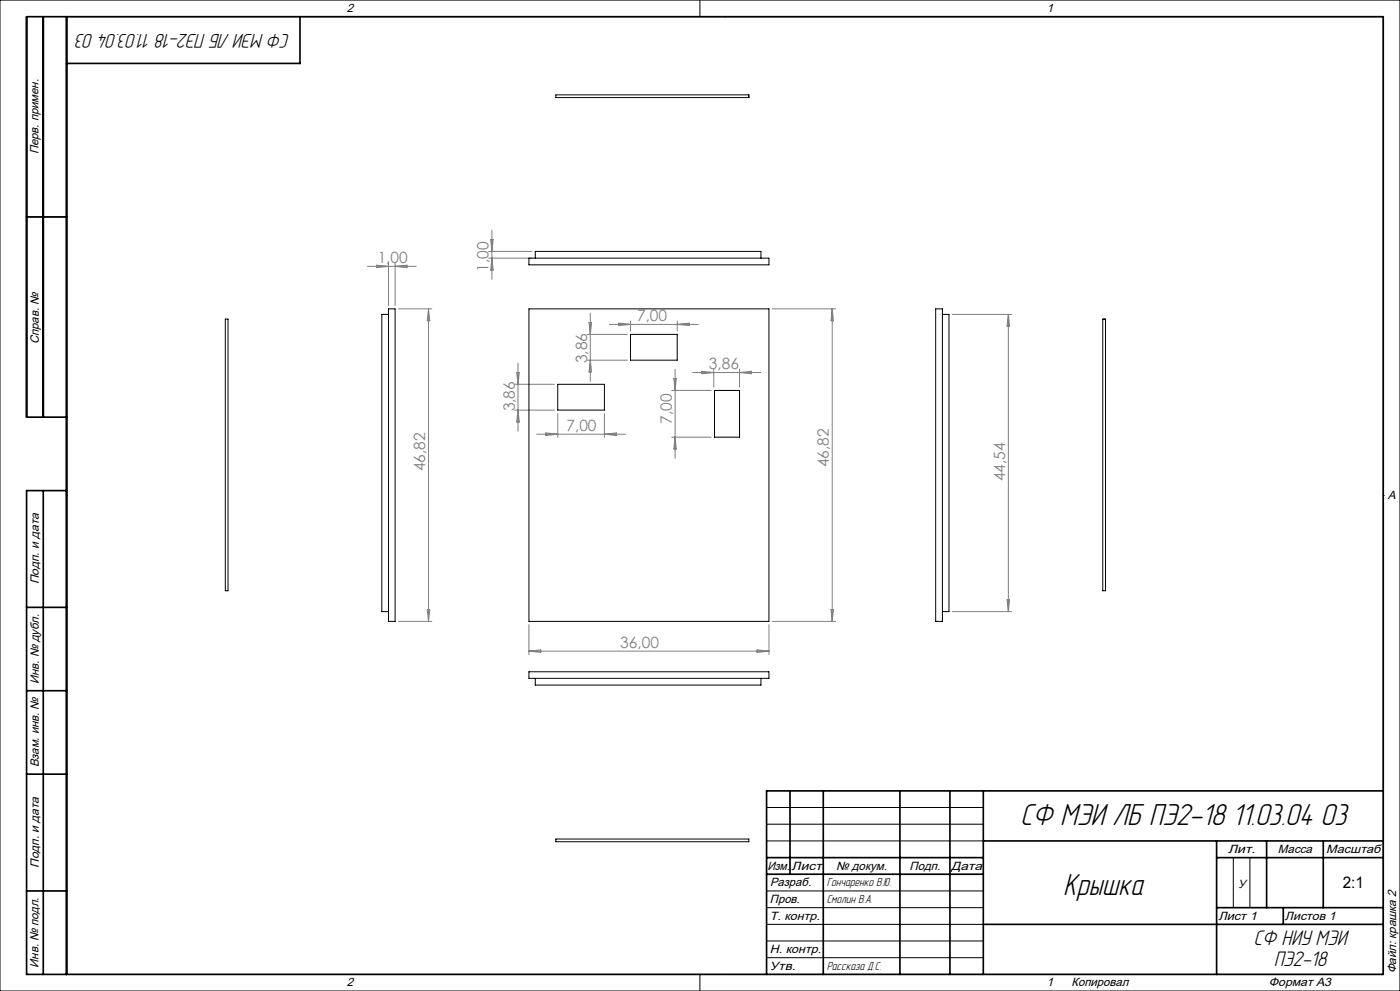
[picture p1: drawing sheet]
<svg xmlns="http://www.w3.org/2000/svg" width="420mm" height="297mm" viewBox="0 0 420 297" stroke-linecap="round" stroke-linejoin="round" font-family="sans-serif">
<g fill="none" stroke="#000" stroke-width=".3">
<path d="M0 0h420v297h-420zM20 5h395v287h-395zM210 0v5M217.5 5h.1M8 65h12M20 148.5h.1M415 148.5h.1M230 242h65M230 247h65M230 252h65M370 257v15M375 257v15"/>
<path d="M230 267h65M230 272h65M230 277h65M210 292v5M217.5 292h.1M230 282h65M230 287h65"/>
</g>
<g fill="none" stroke="#000" stroke-width=".5">
<path d="M13 5v120M20 5v287M90 5v14h-70M8 65h12M20 125h-12v-120h407v287h-407v-145h12M13 147v145M8 182h12M8 207h12M8 232h12M237 237v25M247 237v55M270 237v55"/>
<path d="M285 237v55M295 237v55M415 237h-185v55M230 257h65M295 252h120M365 252v40M365 257h50M380 252v20M397 252v20M8 267h12M230 262h65M295 277h120"/>
<path d="M365 272h50M385 272v5"/>
</g>
<g fill="none" stroke="#808080" stroke-width=".3">
<path d="M110.2 79.8h14.7M113 79.5l3.6 .3-3.6 .4zM116.6 78.8v12.8M118.5 78.8v12.8M118.5 79.8l3.6-.3v.7zM146.6 75.3h13M146.6 77.4h13M147.2 71.8h.8l-.4 3.5zM147.6 69v14.7M147.6 77.4l.4 3.5h-.8zM119.6 92.6h9.9M128.6 92.6l.3 3.5h-.7z"/>
<path d="M128.6 92.6v93.6M176.7 96.7h.8l-.4 3.5zM177.1 93.9v20.4M182.8 97.2h26.7M185.6 96.8l3.6 .4-3.6 .4zM189.2 96.2v3M203.2 96.2v3M203.2 97.2l3.5-.4v.8zM231.7 92.6h19M249.7 92.6v93.6M249.7 92.6l.3 3.5h-.7zM285.7 94.2h17.8"/>
<path d="M302.5 94.2v89.1M302.5 94.2l.4 3.6h-.8zM154.4 115.2h11.9M155 111.7h.8l-.4 3.5zM155.4 108.8v20.5M176.1 100.2h12.1M176.1 107.9h12.1M177.1 107.9l.4 3.6h-.8zM201.5 117h11.8M202.1 113.5h.8l-.4 3.5zM202.5 110.7v26.7M207.8 111.7h20.4"/>
<path d="M210.6 111.3l3.5 .4-3.5 .3zM214.1 110.6v5.4M221.9 110.6v5.4M221.9 111.7l3.5-.4v.7zM154.4 122.9h11.9M155.4 122.9l.4 3.6h-.8zM161 130.1h26.7M163.8 129.7l3.5 .4-3.5 .4zM167.3 123.9v7.2M181.3 123.9v7.2M181.3 130.1l3.6-.4v.8zM201.5 131h11.8"/>
<path d="M202.5 131l.4 3.6h-.8zM302.1 179.7h.8l-.4 3.6zM119.6 186.2h9.9M128.2 182.7h.7l-.3 3.5zM158.7 187.2v8.9M158.7 195.2h72M158.7 195.2l3.5-.4v.7zM227.1 194.8l3.6 .4-3.6 .3zM230.7 187.2v8.9M231.7 186.2h19M249.3 182.7h.7l-.3 3.5zM285.7 183.3h17.8"/>
</g>
<g fill="none" stroke="#000" stroke-width=".3">
<path d="M166.8 28.4h57.8v.8h-57.8zM158.7 77.4h72v2h-72zM160.6 77.4v-2.1h67.7v2.1M67.6 95.6h.8v81.5h-.8zM116.6 92.6h1.9v93.6h-1.9zM116.6 94.2h-2.1v89.1h2.1M158.7 92.6h72v93.6h-72zM280.7 92.6h2v93.6h-2zM282.7 94.2h2v89.1h-2M330.8 95.7h.8v81.4h-.8zM330.8 95.6h.8M167.3 115.2h14v7.7h-14z"/>
<path d="M189.2 100.2h14v7.7h-14zM214.3 117h7.6v14h-7.6zM158.7 201.3h72v2h-72zM160.6 203.3v2h67.7v-2M166.8 251.5h57.8v.8h-57.8z"/>
</g>
<g font-size="9.5">
<text x="306.1" y="247.2">СФ МЭИ ЛБ ПЭ2-18 11.03.04 03</text>
<text x="318.9" y="268.3">Крышка</text>
</g>
<g font-size="6.6">
<text x="376.1" y="283.2">СФ НИУ МЭИ</text>
<text x="382.1" y="289.6">ПЭ2-18</text>
</g>
<text font-size="6.2" x="87" y="10.2" transform="rotate(-180 87 10.2)">СФ МЭИ ЛБ ПЭ2-18 11.03.04 03</text>
<text font-size="4.8" x="402.8" y="266.1">2:1</text>
<g font-size="4.7" fill="#808080">
<text x="113.3" y="78.8">1,00</text>
<text x="146.6" y="81.4" transform="rotate(-90 146.6 81.4)">1,00</text>
<text x="191.1" y="96.2">7,00</text>
<text x="176.1" y="108.9" transform="rotate(-90 176.1 108.9)">3,86</text>
<text x="212.7" y="110.6">3,86</text>
<text x="154.4" y="123.3" transform="rotate(-90 154.4 123.3)">3,86</text>
<text x="169.9" y="129.1">7,00</text>
<text x="201.5" y="127" transform="rotate(-90 201.5 127)">7,00</text>
<text x="127.5" y="141.3" transform="rotate(-90 127.5 141.3)">46,82</text>
<text x="248.7" y="140.1" transform="rotate(-90 248.7 140.1)">46,82</text>
<text x="301.5" y="144.2" transform="rotate(-90 301.5 144.2)">44,54</text>
<text x="186.1" y="194.1">36,00</text>
</g>
<g font-size="3.7">
<text x="248" y="265.6">Гончаренко В.Ю.</text>
<text x="248" y="270.6">Смолин В.А.</text>
<text x="248" y="290.6">Рассказа Д.С.</text>
</g>
<g font-size="3.6">
<text x="104" y="3.6">2</text>
<text x="314" y="3.6">1</text>
<text x="11.6" y="46.3" transform="rotate(-90 11.6 46.3)">Перв. примен.</text>
<text x="11.6" y="103.2" transform="rotate(-90 11.6 103.2)">Справ. №</text>
<text x="416.4" y="149.6">A</text>
<text x="11.6" y="175.1" transform="rotate(-90 11.6 175.1)">Подп. и дата</text>
<text x="11.6" y="205" transform="rotate(-90 11.6 205)">Инв. № дубл.</text>
<text x="11.6" y="230" transform="rotate(-90 11.6 230)">Взам. инв. №</text>
<text x="368.4" y="255.6">Лит.</text>
<text x="383.4" y="255.6">Масса</text>
<text x="397.8" y="255.6">Масштаб</text>
<text x="11.6" y="260.1" transform="rotate(-90 11.6 260.1)">Подп. и дата</text>
<text x="230.2" y="260.6">Изм.</text>
<text x="237.5" y="260.6">Лист</text>
<text x="250.9" y="260.6">№ докум.</text>
<text x="272.9" y="260.6">Подп.</text>
<text x="285.4" y="260.6">Дата</text>
<text x="231" y="265.6">Разраб.</text>
<text x="371.4" y="266.1">У</text>
<text x="231" y="275.6">Т. контр.</text>
<text x="231" y="270.6">Пров.</text>
<text x="365.5" y="275.6">Лист 1</text>
<text x="385.5" y="275.6">Листов 1</text>
<text x="231" y="285.6">Н. контр.</text>
<text x="11.6" y="290" transform="rotate(-90 11.6 290)">Инв. № подл.</text>
<text x="231" y="290.6">Утв.</text>
<text x="418.9" y="291.8" transform="rotate(-90 418.9 291.8)">Файл: крашка 2</text>
<text x="104" y="295.6">2</text>
<text x="314" y="295.6">1</text>
<text x="321.5" y="295.6">Копировал</text>
<text x="380.7" y="295.6">Формат А3</text>
</g>
</svg>
